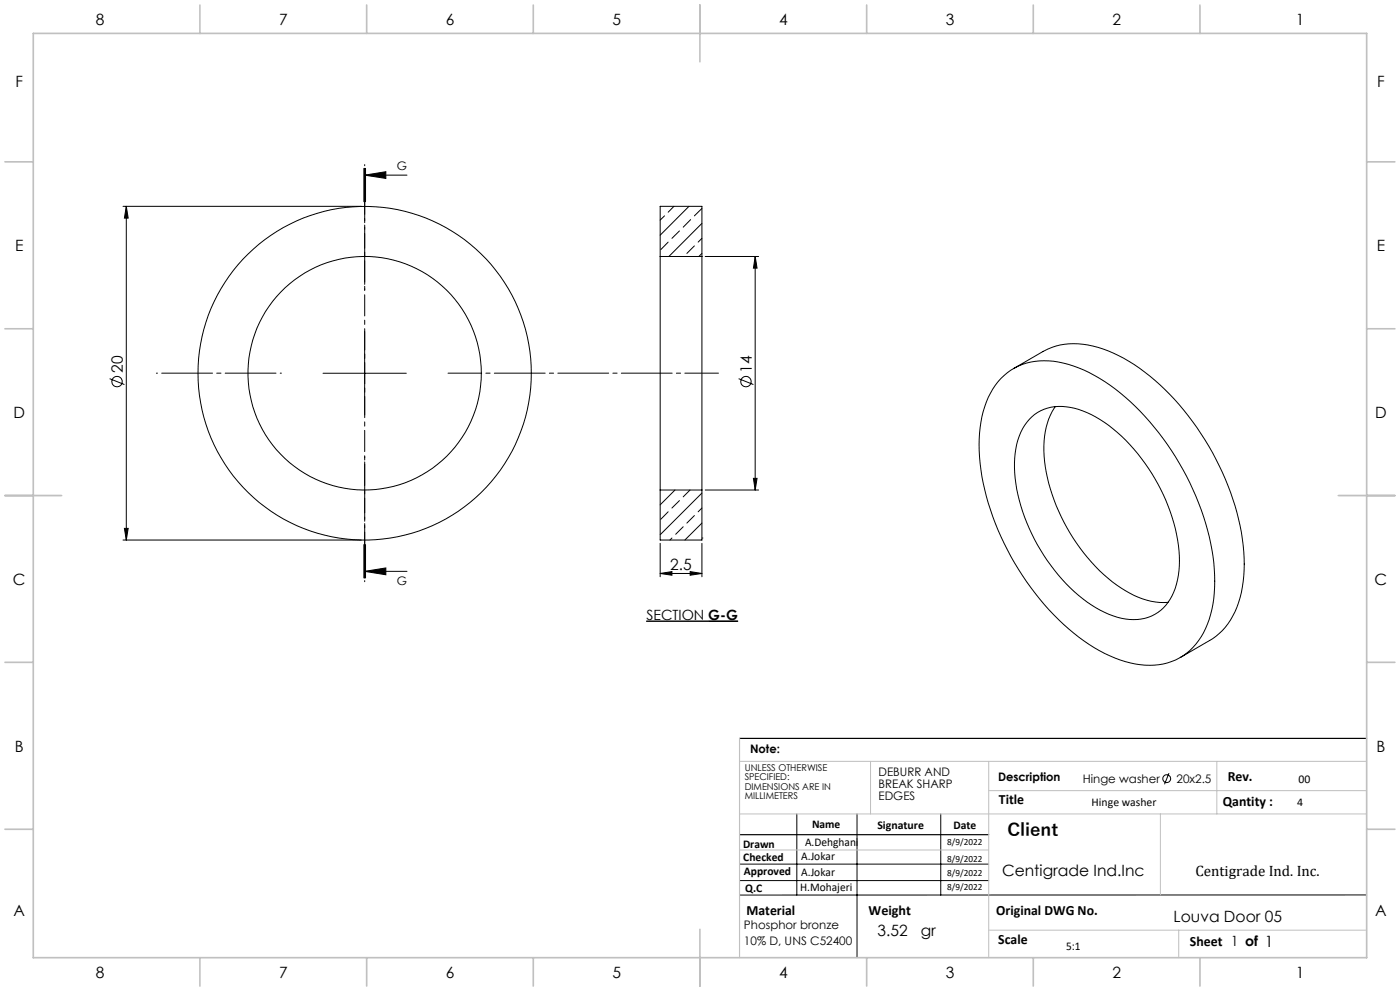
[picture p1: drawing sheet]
<svg xmlns="http://www.w3.org/2000/svg" width="420mm" height="297mm" viewBox="0 0 420 297" stroke-linecap="round" stroke-linejoin="round" font-family="sans-serif">
<g fill="none" stroke="#000" stroke-width=".3">
<path d="M109.2 50.5v10M109.4 52.5l6.3-1v2zM109.4 52.5h12.7M109.4 50.5v10M109.7 50.5v10M36.9 61.8h71.5M37.9 61.8l.6 3.6h-1.2zM37.9 61.8v100.1M198 76.9v70M198 76.9v-15.1h12.6v15.1M198 76.9h12.6M199.4 64.7l-1.4 1.3"/>
<path d="M200.4 72.6l-2.2 2.2M202.2 61.8l-1.8 1.8M203.8 69.2l-2.2 2.2M206.7 61.8l-8.7 8.7M207.2 65.8l-2.2 2.3M208.3 73.7l-2.2 2.2M210.6 67l-9.9 9.9M210.6 75.9l-.9 1M210.6 62.5l-2.3 2.2M210.6 71.4l-1.2 1.2M210.6 76.9v70M211.6 76.9h16"/>
<path d="M226.6 76.9l.5 3.5h-1.1zM226.6 76.9v70M109.4 99.3v25.1M32.9 113.5l4.4 1.7M96.9 111.9h25M221.6 113.5l4.4 1.7M300.3 113.4a18.7 18.7 0 0 1 18.8-4.6 48.9 48.9 0 0 1 23 14.5 81.3 81.3 0 0 1 22 45.3 36.9 36.9 0 0 1-3.1 21.1 18 18 0 0 1-20.4 9.3 45.9 45.9 0 0 1-23-13.3 81.7 81.7 0 0 1-23.6-46.8 35.5 35.5 0 0 1 3.8-22.3zM304.1 110.5l8.8-5.2a21.3 21.3 0 0 1 18-.7 58.6 58.6 0 0 1 25.6 20 79.2 79.2 0 0 1 16.6 40.8 32.6 32.6 0 0 1-4.7 21.5l-1.7 2.1-3 2.4-9.6 5.7M309.5 125a13.4 13.4 0 0 1 12.8-2.7 39 39 0 0 1 20.1 15 52.6 52.6 0 0 1 11.4 32.2 17.6 17.6 0 0 1-6.4 14 15 15 0 0 1-14.7 .6 47.6 47.6 0 0 1-21.5-20.8 47.8 47.8 0 0 1-6.6-27.5 17.1 17.1 0 0 1 4.9-10.8zM316.6 121.9a24.5 24.5 0 0 0-3 18 56.1 56.1 0 0 0 22.7 36.3 22 22 0 0 0 14.1 4.3M37.3 158.4h1.2l-.6 3.5zM198 146.9v15h12.6v-15"/>
<path d="M198 146.9h12.6M200.4 153.4l-2.2 2.2M202.5 146.9l-4.5 4.4M203.8 150l-2.2 2.3M205 157.9l-2.3 2.2M207 146.9l-2 2M208.3 154.5l-2.2 2.3M210.6 147.8l-12.6 12.5M210.6 156.8l-5.1 5.1M210.6 152.3l-1.2 1.1M211.6 146.9h16M226 143.4h1.1l-.5 3.5z"/>
<path d="M36.9 161.9h71.5M109.2 163.2v10M109.4 171.2l6.3-1v2.1zM109.4 171.2h12.7M109.4 163.2v10M109.7 163.2v10zM198 171.9l3.6-.6v1.1zM198 162.8v10.1M198 171.9h12.6M201.6 161.3l-.6 .6M207 171.3l3.6 .6-3.6 .5zM210.6 161.3h.1"/>
<path d="M210.6 162.8v10.1M193.9 186.2h27.5M193.9 186.2h18.6M350.7 231.7l-1.3 3.4M221.9 259h74.7M239 243.9v24.3M257.1 243.9v43.1M282.2 243.9v24.3M221.9 263.9h74.7M410 268.2h-188.1"/>
<circle cx="35.1" cy="114.4" r="1.56"/>
<circle cx="109.4" cy="111.9" r="50"/>
<circle cx="109.4" cy="111.9" r="35"/>
<circle cx="223.8" cy="114.4" r="1.56"/>
<circle cx="350" cy="233.4" r="1.18"/>
</g>
<path d="M212.5 186.2h8.9" fill="none" stroke="#000" stroke-width=".4"/>
<path d="M109.4 86.8v-37.5M84.4 111.8h-37.5M109.4 136.8v37.5" fill="none" stroke="#000" stroke-width=".3" stroke-dasharray="15.2 1.3 1.3 1.3" stroke-dashoffset="-1.6"/>
<path d="M134.4 111.8h81.1" fill="none" stroke="#000" stroke-width=".3" stroke-dasharray="15.2 1.3 1.3 1.3" stroke-dashoffset="5.2"/>
<path d="M109.4 50.5v122.7" fill="none" stroke="#000" stroke-width=".3" stroke-dasharray="6.3 1.3 1.3 1.3" stroke-dashoffset="2.8"/>
<path d="M221.9 221.3h188.1M221.9 250.2h74.7" fill="none" stroke="#000" stroke-width=".35"/>
<path d="M221.9 228.2h188.1M261.2 228.2v15.7M296.6 228.2v58.8M296.6 237h113.4M365.1 228.2v15.7M221.9 243.9h188.1M221.9 254.7h74.7M348.1 243.9v24.3M296.6 278.8h113.4M353.6 278.8v8.2" fill="none" stroke="#c0c0c0" stroke-width=".3"/>
<path d="M221.9 221.3v65.7" fill="none" stroke="#c0c0c0" stroke-width=".35"/>
<g fill="none" stroke="#c0c0c0" stroke-width=".5">
<path d="M10 10h400v277h-400zM60 1.5v8.5M110 1.5v8.5M160 1.5v8.5M210 1.5v17M260 1.5v8.5M310 1.5v8.5M360 1.5v8.5M1.5 48.5h8.5M410 48.5h8.5M1.5 98.5h8.5M410 98.5h8.5"/>
<path d="M1.5 148.5h17M401.5 148.5h17M1.5 198.5h8.5M410 198.5h8.5M1.5 248.5h8.5M410 248.5h8.5M210 278.5v17M60 287v8.5M110 287v8.5M160 287v8.5M260 287v8.5M310 287v8.5"/>
<path d="M360 287v8.5"/>
</g>
<g fill="#000">
<path d="M109.4 52.5l6.3-1v2zM109.4 171.2l6.3-1v2.1z"/>
<path d="M37.9 61.8l.6 3.6h-1.2zM37.3 158.4h1.2l-.6 3.5z"/>
<path d="M226 143.4h1.1l-.5 3.5zM226.6 76.9l.5 3.5h-1.1z"/>
<path d="M198 171.9l3.6-.6v1.1zM207 171.3l3.6 .6-3.6 .5z"/>
</g>
<text font-size="5.3" x="302.2" y="250.7">Client</text>
<g font-size="4.7">
<text x="28.7" y="7.6">8</text>
<text x="83.7" y="7.6">7</text>
<text x="133.7" y="7.6">6</text>
<text x="183.7" y="7.6">5</text>
<text x="233.7" y="7.6">4</text>
<text x="283.7" y="7.6">3</text>
<text x="333.7" y="7.6">2</text>
<text x="388.7" y="7.6">1</text>
<text x="4.6" y="26.1">F</text>
<text x="413.1" y="26.1">F</text>
<text x="4.5" y="75.3">E</text>
<text x="413" y="75.3">E</text>
<text x="36.8" y="111.8" transform="rotate(-90 36.8 111.8)">20</text>
<text x="225.5" y="111.8" transform="rotate(-90 225.5 111.8)">14</text>
<text x="4" y="125.3">D</text>
<text x="412.5" y="125.3">D</text>
<text x="201.1" y="170.8">2.5</text>
<text x="3.9" y="175.3">C</text>
<text x="412.4" y="175.3">C</text>
<text x="4.4" y="225.3">B</text>
<text x="412.9" y="225.3">B</text>
<text x="300.6" y="262.6">Centigrade Ind.Inc</text>
<text x="4" y="274.6">A</text>
<text x="412.5" y="274.6">A</text>
<text x="263.3" y="280.5">3.52</text>
<text x="276.2" y="280.5">gr</text>
<text x="352.1" y="276.4">Louva Door 05</text>
<text x="28.7" y="293.1">8</text>
<text x="83.7" y="293.1">7</text>
<text x="133.7" y="293.1">6</text>
<text x="183.7" y="293.1">5</text>
<text x="233.7" y="293.1">4</text>
<text x="283.7" y="293.1">3</text>
<text x="333.7" y="293.1">2</text>
<text x="388.7" y="293.1">1</text>
</g>
<text font-size="4.5" x="358.6" y="262.6">Centigrade Ind. Inc.</text>
<g font-size="4.2">
<text x="193.9" y="185.7">SECTION G-G</text>
<text x="368.3" y="234.1">Rev.</text>
<text x="299.7" y="240.9">Title</text>
<text x="366.8" y="241.6">Qantity :</text>
<text x="223.9" y="274.2">Material</text>
<text x="260.6" y="274.2">Weight</text>
<text x="298.9" y="274.2">Original DWG No.</text>
<text x="299.5" y="282.8">Scale</text>
<text x="357" y="283.6">Sheet 1 of 1</text>
</g>
<g font-size="3.5">
<text x="119.1" y="50.9">G</text>
<text x="119.1" y="175.4">G</text>
<text x="225" y="225.7">Note:</text>
<text x="263.6" y="232.6">DEBURR AND</text>
<text x="263.6" y="236.1">BREAK SHARP</text>
<text x="263.6" y="239.7">EDGES</text>
<text x="299.4" y="234.1">Description</text>
<text x="324.9" y="234.7">Hinge washer</text>
<text x="353" y="234.7">20x2.5</text>
<text x="389.6" y="234.7">00</text>
<text x="327.5" y="241.6">Hinge washer</text>
<text x="389.2" y="241.6">4</text>
<text x="243.6" y="248.1">Name</text>
<text x="263.2" y="248.5">Signature</text>
<text x="286" y="248.5">Date</text>
<text x="222.9" y="254">Drawn</text>
<text x="240.4" y="257.8">A.Jokar</text>
<text x="241.5" y="253.6">A.Dehghani</text>
<text x="223" y="258.1">Checked</text>
<text x="223.2" y="262.1">Approved</text>
<text x="240.4" y="262.4">A.Jokar</text>
<text x="223.6" y="267.4">Q.C</text>
<text x="240.1" y="267.1">H.Mohajeri</text>
<text x="223.2" y="278.5">Phosphor bronze</text>
<text x="223.2" y="283.1">10% D, UNS C52400</text>
<text x="319.8" y="284.6">5:1</text>
</g>
<g font-size="2.8">
<text x="223.4" y="231">UNLESS OTHERWISE</text>
<text x="223.4" y="233.8">SPECIFIED:</text>
<text x="223.4" y="236.7">DIMENSIONS ARE IN</text>
<text x="223.4" y="239.5">MILLIMETERS</text>
<text x="284.2" y="253.2">8/9/2022</text>
<text x="284.2" y="258.4">8/9/2022</text>
<text x="284.2" y="262.7">8/9/2022</text>
<text x="284.2" y="266.6">8/9/2022</text>
</g>
</svg>
